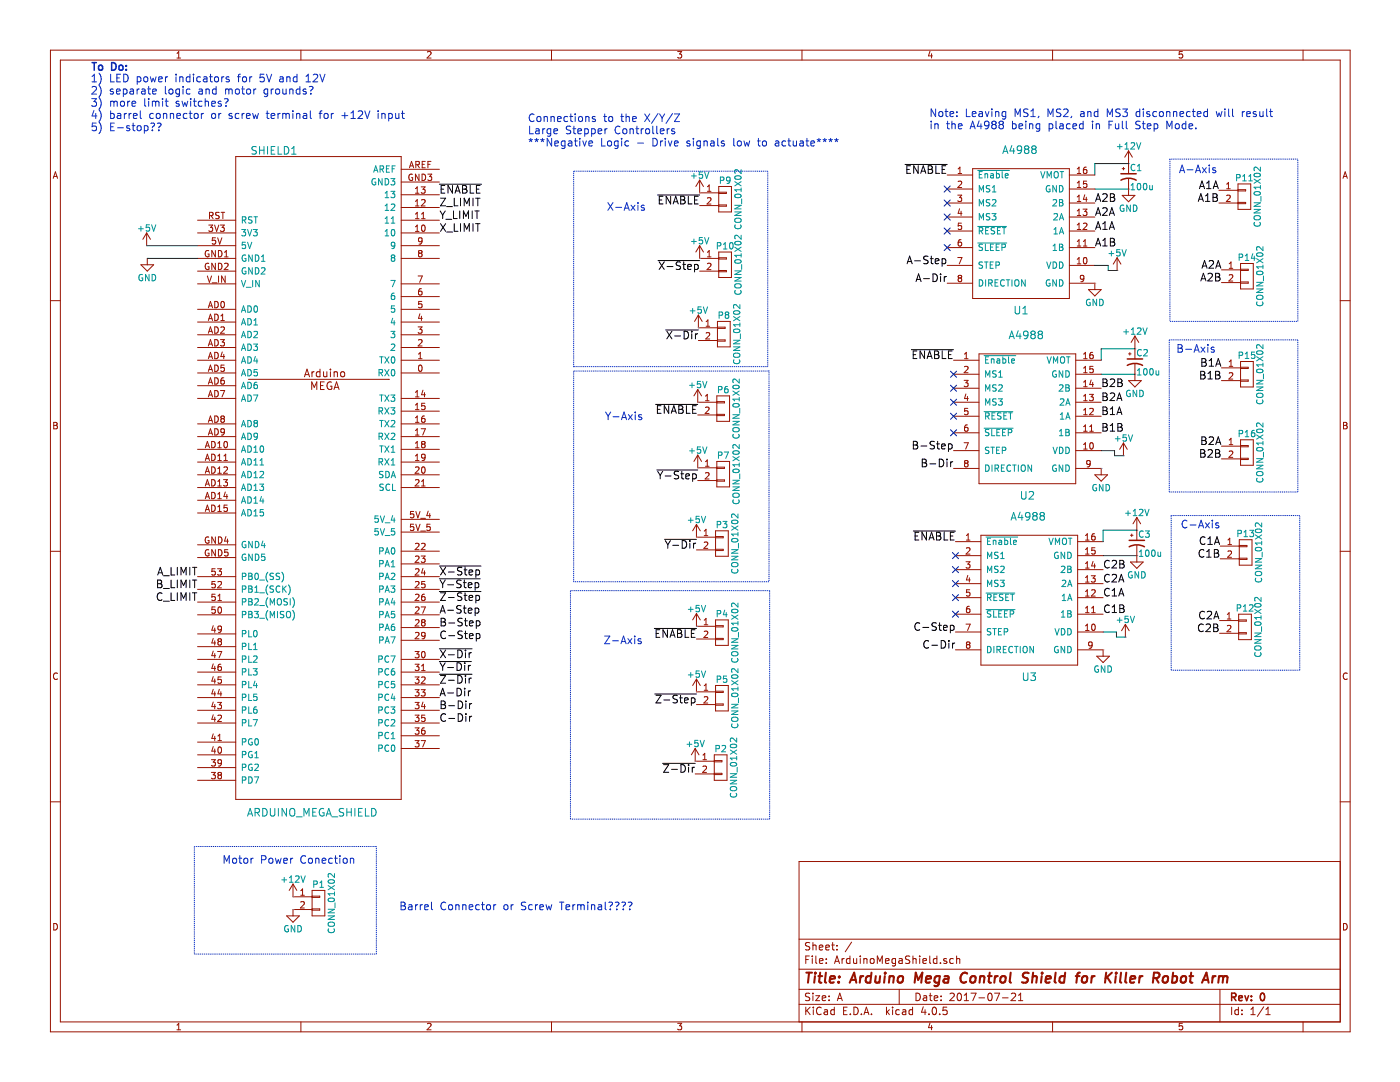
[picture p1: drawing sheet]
EESchema Schematic File Version 2
LIBS:ArduinoMegaShield
LIBS:power
LIBS:device
LIBS:transistors
LIBS:conn
LIBS:linear
LIBS:regul
LIBS:74xx
LIBS:cmos4000
LIBS:adc-dac
LIBS:memory
LIBS:xilinx
LIBS:microcontrollers
LIBS:dsp
LIBS:microchip
LIBS:analog_switches
LIBS:motorola
LIBS:texas
LIBS:intel
LIBS:audio
LIBS:interface
LIBS:digital-audio
LIBS:philips
LIBS:display
LIBS:cypress
LIBS:siliconi
LIBS:opto
LIBS:atmel
LIBS:contrib
LIBS:valves
LIBS:ArduinoMegaShield-cache
EELAYER 25 0
EELAYER END
$Descr A 11000 8500
encoding utf-8
Sheet 1 1
Title "Arduino Mega Control Shield for Killer Robot Arm"
Date "2017-07-21"
Rev "0"
Comp ""
Comment1 ""
Comment2 ""
Comment3 ""
Comment4 ""
$EndDescr
$Comp
L CONN_01X02 P15
U 1 1
P 9795 2940
F 0 "P15" H 9795 3090 50  0000 C CNN
F 1 "CONN_01X02" V 9895 2940 50  0000 C CNN
F 2 "" H 9795 2940 50  0000 C CNN
F 3 "" H 9795 2940 50  0000 C CNN
	1    9795 2940
	1    0    0    -1  
$EndComp
$Comp
L CONN_01X02 P16
U 1 1
P 9795 3555
F 0 "P16" H 9795 3705 50  0000 C CNN
F 1 "CONN_01X02" V 9895 3555 50  0000 C CNN
F 2 "" H 9795 3555 50  0000 C CNN
F 3 "" H 9795 3555 50  0000 C CNN
	1    9795 3555
	1    0    0    -1  
$EndComp
$Comp
L CONN_01X02 P11
U 1 1
P 9775 1545
F 0 "P11" H 9775 1695 50  0000 C CNN
F 1 "CONN_01X02" V 9875 1545 50  0000 C CNN
F 2 "" H 9775 1545 50  0000 C CNN
F 3 "" H 9775 1545 50  0000 C CNN
	1    9775 1545
	1    0    0    -1  
$EndComp
$Comp
L CONN_01X02 P14
U 1 1
P 9795 2170
F 0 "P14" H 9795 2320 50  0000 C CNN
F 1 "CONN_01X02" V 9895 2170 50  0000 C CNN
F 2 "" H 9795 2170 50  0000 C CNN
F 3 "" H 9795 2170 50  0000 C CNN
	1    9795 2170
	1    0    0    -1  
$EndComp
$Comp
L CONN_01X02 P13
U 1 1
P 9785 4340
F 0 "P13" H 9785 4490 50  0000 C CNN
F 1 "CONN_01X02" V 9885 4340 50  0000 C CNN
F 2 "" H 9785 4340 50  0000 C CNN
F 3 "" H 9785 4340 50  0000 C CNN
	1    9785 4340
	1    0    0    -1  
$EndComp
$Comp
L CONN_01X02 P12
U 1 1
P 9780 4925
F 0 "P12" H 9780 5075 50  0000 C CNN
F 1 "CONN_01X02" V 9880 4925 50  0000 C CNN
F 2 "" H 9780 4925 50  0000 C CNN
F 3 "" H 9780 4925 50  0000 C CNN
	1    9780 4925
	1    0    0    -1  
$EndComp
$Comp
L ARDUINO_MEGA_SHIELD SHIELD1
U 1 1
P 2550 3680
F 0 "SHIELD1" H 2150 6180 60  0000 C CNN
F 1 "ARDUINO_MEGA_SHIELD" H 2450 980 60  0000 C CNN
F 2 "" H 2550 3680 60  0001 C CNN
F 3 "" H 2550 3680 60  0001 C CNN
	1    2550 3680
	1    0    0    -1  
$EndComp
Text Notes 4765 1665 0    60   ~ 0
X-Axis
Text Label 5495 2130 2    60   ~ 0
~X-Step
Text Label 5485 2675 2    60   ~ 0
~X-Dir
Text Label 9575 1495 2    60   ~ 0
A1A
Text Label 9575 1595 2    60   ~ 0
A1B
Text Label 9595 2120 2    60   ~ 0
A2A
Text Label 9595 2220 2    60   ~ 0
A2B
Text Label 9595 2890 2    60   ~ 0
B1A
Text Label 9595 2990 2    60   ~ 0
B1B
Text Label 9595 3505 2    60   ~ 0
B2A
Text Label 9595 3605 2    60   ~ 0
B2B
Text Label 9585 4290 2    60   ~ 0
C1A
Text Label 9585 4390 2    60   ~ 0
C1B
Text Label 9580 4875 2    60   ~ 0
C2A
Text Label 9580 4975 2    60   ~ 0
C2B
$Comp
L A4988 U1
U 1 1
P 8030 1805
F 0 "U1" H 8020 1175 60  0000 C CNN
F 1 "A4988" H 8010 2435 60  0000 C CNN
F 2 "" H 8020 1735 60  0001 C CNN
F 3 "" H 8020 1735 60  0001 C CNN
	1    8030 1805
	1    0    0    -1  
$EndComp
$Comp
L A4988 U2
U 1 1
P 8080 3260
F 0 "U2" H 8070 2630 60  0000 C CNN
F 1 "A4988" H 8060 3890 60  0000 C CNN
F 2 "" H 8070 3190 60  0001 C CNN
F 3 "" H 8070 3190 60  0001 C CNN
	1    8080 3260
	1    0    0    -1  
$EndComp
$Comp
L A4988 U3
U 1 1
P 8095 4685
F 0 "U3" H 8085 4055 60  0000 C CNN
F 1 "A4988" H 8075 5315 60  0000 C CNN
F 2 "" H 8085 4615 60  0001 C CNN
F 3 "" H 8085 4615 60  0001 C CNN
	1    8095 4685
	1    0    0    -1  
$EndComp
Text Label 3450 4530 0    60   ~ 0
~X-Step
Text Label 3450 4630 0    60   ~ 0
~Y-Step
Text Label 3450 4730 0    60   ~ 0
~Z-Step
Text Label 3450 5180 0    60   ~ 0
~X-Dir
Text Label 3450 5280 0    60   ~ 0
~Y-Dir
Text Label 3450 5380 0    60   ~ 0
~Z-Dir
Text Label 3450 1530 0    60   ~ 0
~ENABLE
Text Notes 4145 1160 0    60   ~ 0
Connections to the X/Y/Z\nLarge Stepper Controllers\n***Negative Logic - Drive signals low to actuate****
$Comp
L CONN_01X02 P9
U 1 1
P 5695 1565
F 0 "P9" H 5695 1715 50  0000 C CNN
F 1 "CONN_01X02" V 5795 1565 50  0000 C CNN
F 2 "" H 5695 1565 50  0000 C CNN
F 3 "" H 5695 1565 50  0000 C CNN
	1    5695 1565
	1    0    0    -1  
$EndComp
Text Label 5495 1615 2    60   ~ 0
~ENABLE
$Comp
L CONN_01X02 P10
U 1 1
P 5695 2080
F 0 "P10" H 5695 2230 50  0000 C CNN
F 1 "CONN_01X02" V 5795 2080 50  0000 C CNN
F 2 "" H 5695 2080 50  0000 C CNN
F 3 "" H 5695 2080 50  0000 C CNN
	1    5695 2080
	1    0    0    -1  
$EndComp
$Comp
L CONN_01X02 P8
U 1 1
P 5685 2625
F 0 "P8" H 5685 2775 50  0000 C CNN
F 1 "CONN_01X02" V 5785 2625 50  0000 C CNN
F 2 "" H 5685 2625 50  0000 C CNN
F 3 "" H 5685 2625 50  0000 C CNN
	1    5685 2625
	1    0    0    -1  
$EndComp
Text Notes 4750 3310 0    60   ~ 0
Y-Axis
Text Label 5480 3775 2    60   ~ 0
~Y-Step
Text Label 5470 4320 2    60   ~ 0
~Y-Dir
$Comp
L CONN_01X02 P6
U 1 1
P 5680 3210
F 0 "P6" H 5680 3360 50  0000 C CNN
F 1 "CONN_01X02" V 5780 3210 50  0000 C CNN
F 2 "" H 5680 3210 50  0000 C CNN
F 3 "" H 5680 3210 50  0000 C CNN
	1    5680 3210
	1    0    0    -1  
$EndComp
Text Label 5480 3260 2    60   ~ 0
~ENABLE
$Comp
L CONN_01X02 P7
U 1 1
P 5680 3725
F 0 "P7" H 5680 3875 50  0000 C CNN
F 1 "CONN_01X02" V 5780 3725 50  0000 C CNN
F 2 "" H 5680 3725 50  0000 C CNN
F 3 "" H 5680 3725 50  0000 C CNN
	1    5680 3725
	1    0    0    -1  
$EndComp
$Comp
L CONN_01X02 P3
U 1 1
P 5670 4270
F 0 "P3" H 5670 4420 50  0000 C CNN
F 1 "CONN_01X02" V 5770 4270 50  0000 C CNN
F 2 "" H 5670 4270 50  0000 C CNN
F 3 "" H 5670 4270 50  0000 C CNN
	1    5670 4270
	1    0    0    -1  
$EndComp
Text Notes 4740 5070 0    60   ~ 0
Z-Axis
Text Label 5470 5535 2    60   ~ 0
~Z-Step
Text Label 5460 6080 2    60   ~ 0
~Z-Dir
$Comp
L CONN_01X02 P4
U 1 1
P 5670 4970
F 0 "P4" H 5670 5120 50  0000 C CNN
F 1 "CONN_01X02" V 5770 4970 50  0000 C CNN
F 2 "" H 5670 4970 50  0000 C CNN
F 3 "" H 5670 4970 50  0000 C CNN
	1    5670 4970
	1    0    0    -1  
$EndComp
Text Label 5470 5020 2    60   ~ 0
~ENABLE
$Comp
L CONN_01X02 P5
U 1 1
P 5670 5485
F 0 "P5" H 5670 5635 50  0000 C CNN
F 1 "CONN_01X02" V 5770 5485 50  0000 C CNN
F 2 "" H 5670 5485 50  0000 C CNN
F 3 "" H 5670 5485 50  0000 C CNN
	1    5670 5485
	1    0    0    -1  
$EndComp
$Comp
L CONN_01X02 P2
U 1 1
P 5660 6030
F 0 "P2" H 5660 6180 50  0000 C CNN
F 1 "CONN_01X02" V 5760 6030 50  0000 C CNN
F 2 "" H 5660 6030 50  0000 C CNN
F 3 "" H 5660 6030 50  0000 C CNN
	1    5660 6030
	1    0    0    -1  
$EndComp
Wire Notes Line
	4480 4640 6045 4640
Wire Notes Line
	6045 4640 6045 6435
Wire Notes Line
	6045 6435 4480 6435
Wire Notes Line
	4480 6435 4480 4640
Wire Notes Line
	6040 2920 6040 4570
Wire Notes Line
	6040 4570 4505 4570
Wire Notes Line
	4505 4570 4505 2915
Wire Notes Line
	4505 2880 6030 2880
Wire Notes Line
	6030 2880 6030 1345
Wire Notes Line
	6030 1345 4505 1345
Wire Notes Line
	4505 1345 4505 2885
Wire Notes Line
	4505 2915 6040 2915
Wire Notes Line
	6040 2915 6040 2910
Wire Notes Line
	9190 1250 9190 2525
Wire Notes Line
	9190 2525 10195 2525
Wire Notes Line
	10195 2525 10195 1250
Wire Notes Line
	10195 1250 9185 1250
Wire Notes Line
	9185 3865 10195 3865
Wire Notes Line
	10195 3865 10195 2670
Wire Notes Line
	10195 2670 9185 2670
Wire Notes Line
	9200 4055 9200 5265
Wire Notes Line
	9200 5265 10210 5265
Wire Notes Line
	10210 5265 10210 4050
Wire Notes Line
	10210 4050 9195 4050
Text Notes 9275 4160 0    60   ~ 0
C-Axis
Text Notes 9240 2780 0    60   ~ 0
B-Axis
Text Notes 9260 1370 0    60   ~ 0
A-Axis
Text Label 8600 1815 0    60   ~ 0
A1A
Text Label 8600 1945 0    60   ~ 0
A1B
Text Label 8600 1705 0    60   ~ 0
A2A
Text Label 8600 1595 0    60   ~ 0
A2B
Text Label 8650 3270 0    60   ~ 0
B1A
Text Label 8650 3400 0    60   ~ 0
B1B
Text Label 8650 3160 0    60   ~ 0
B2A
Text Label 8650 3050 0    60   ~ 0
B2B
Text Label 8665 4695 0    60   ~ 0
C1A
Text Label 8665 4825 0    60   ~ 0
C1B
Text Label 8665 4585 0    60   ~ 0
C2A
Text Label 8665 4475 0    60   ~ 0
C2B
$Comp
L +5V #PWR1
U 1 1
P 1150 1930
F 0 "#PWR1" H 1150 1780 50  0001 C CNN
F 1 "+5V" H 1150 2070 50  0000 C CNN
F 2 "" H 1150 1930 50  0000 C CNN
F 3 "" H 1150 1930 50  0000 C CNN
	1    1150 1930
	1    0    0    -1  
$EndComp
Wire Wire Line
	1550 1930 1150 1930
$Comp
L +5V #PWR12
U 1 1
P 5495 1515
F 0 "#PWR12" H 5495 1365 50  0001 C CNN
F 1 "+5V" H 5495 1655 50  0000 C CNN
F 2 "" H 5495 1515 50  0000 C CNN
F 3 "" H 5495 1515 50  0000 C CNN
F 4 "Value" H 5495 1515 60  0001 C CNN "Fieldname"
	1    5495 1515
	1    0    0    -1  
$EndComp
$Comp
L +5V #PWR13
U 1 1
P 5495 2030
F 0 "#PWR13" H 5495 1880 50  0001 C CNN
F 1 "+5V" H 5495 2170 50  0000 C CNN
F 2 "" H 5495 2030 50  0000 C CNN
F 3 "" H 5495 2030 50  0000 C CNN
	1    5495 2030
	1    0    0    -1  
$EndComp
$Comp
L +5V #PWR11
U 1 1
P 5485 2575
F 0 "#PWR11" H 5485 2425 50  0001 C CNN
F 1 "+5V" H 5485 2715 50  0000 C CNN
F 2 "" H 5485 2575 50  0000 C CNN
F 3 "" H 5485 2575 50  0000 C CNN
	1    5485 2575
	1    0    0    -1  
$EndComp
$Comp
L +5V #PWR9
U 1 1
P 5480 3160
F 0 "#PWR9" H 5480 3010 50  0001 C CNN
F 1 "+5V" H 5480 3300 50  0000 C CNN
F 2 "" H 5480 3160 50  0000 C CNN
F 3 "" H 5480 3160 50  0000 C CNN
	1    5480 3160
	1    0    0    -1  
$EndComp
$Comp
L +5V #PWR10
U 1 1
P 5480 3675
F 0 "#PWR10" H 5480 3525 50  0001 C CNN
F 1 "+5V" H 5480 3815 50  0000 C CNN
F 2 "" H 5480 3675 50  0000 C CNN
F 3 "" H 5480 3675 50  0000 C CNN
	1    5480 3675
	1    0    0    -1  
$EndComp
$Comp
L +5V #PWR6
U 1 1
P 5470 4220
F 0 "#PWR6" H 5470 4070 50  0001 C CNN
F 1 "+5V" H 5470 4360 50  0000 C CNN
F 2 "" H 5470 4220 50  0000 C CNN
F 3 "" H 5470 4220 50  0000 C CNN
	1    5470 4220
	1    0    0    -1  
$EndComp
$Comp
L +5V #PWR7
U 1 1
P 5470 4920
F 0 "#PWR7" H 5470 4770 50  0001 C CNN
F 1 "+5V" H 5470 5060 50  0000 C CNN
F 2 "" H 5470 4920 50  0000 C CNN
F 3 "" H 5470 4920 50  0000 C CNN
	1    5470 4920
	1    0    0    -1  
$EndComp
$Comp
L +5V #PWR8
U 1 1
P 5470 5435
F 0 "#PWR8" H 5470 5285 50  0001 C CNN
F 1 "+5V" H 5470 5575 50  0000 C CNN
F 2 "" H 5470 5435 50  0000 C CNN
F 3 "" H 5470 5435 50  0000 C CNN
	1    5470 5435
	1    0    0    -1  
$EndComp
$Comp
L +5V #PWR5
U 1 1
P 5460 5980
F 0 "#PWR5" H 5460 5830 50  0001 C CNN
F 1 "+5V" H 5460 6120 50  0000 C CNN
F 2 "" H 5460 5980 50  0000 C CNN
F 3 "" H 5460 5980 50  0000 C CNN
	1    5460 5980
	1    0    0    -1  
$EndComp
$Comp
L GND #PWR14
U 1 1
P 8600 2225
F 0 "#PWR14" H 8600 1975 50  0001 C CNN
F 1 "GND" H 8600 2075 50  0000 C CNN
F 2 "" H 8600 2225 50  0000 C CNN
F 3 "" H 8600 2225 50  0000 C CNN
	1    8600 2225
	1    0    0    -1  
$EndComp
$Comp
L GND #PWR15
U 1 1
P 8650 3680
F 0 "#PWR15" H 8650 3430 50  0001 C CNN
F 1 "GND" H 8650 3530 50  0000 C CNN
F 2 "" H 8650 3680 50  0000 C CNN
F 3 "" H 8650 3680 50  0000 C CNN
	1    8650 3680
	1    0    0    -1  
$EndComp
$Comp
L GND #PWR16
U 1 1
P 8665 5105
F 0 "#PWR16" H 8665 4855 50  0001 C CNN
F 1 "GND" H 8665 4955 50  0000 C CNN
F 2 "" H 8665 5105 50  0000 C CNN
F 3 "" H 8665 5105 50  0000 C CNN
	1    8665 5105
	1    0    0    -1  
$EndComp
$Comp
L GND #PWR21
U 1 1
P 8865 1485
F 0 "#PWR21" H 8865 1235 50  0001 C CNN
F 1 "GND" H 8865 1335 50  0000 C CNN
F 2 "" H 8865 1485 50  0000 C CNN
F 3 "" H 8865 1485 50  0000 C CNN
	1    8865 1485
	1    0    0    -1  
$EndComp
Wire Wire Line
	8600 1485 8865 1485
$Comp
L +12V #PWR20
U 1 1
P 8865 1285
F 0 "#PWR20" H 8865 1135 50  0001 C CNN
F 1 "+12V" H 8865 1425 50  0000 C CNN
F 2 "" H 8865 1285 50  0000 C CNN
F 3 "" H 8865 1285 50  0000 C CNN
	1    8865 1285
	1    0    0    -1  
$EndComp
Text Label 7440 1375 2    60   ~ 0
~ENABLE
Text Label 7490 2830 2    60   ~ 0
~ENABLE
Text Label 7505 4255 2    60   ~ 0
~ENABLE
$Comp
L +5V #PWR17
U 1 1
P 8775 2125
F 0 "#PWR17" H 8775 1975 50  0001 C CNN
F 1 "+5V" H 8775 2265 50  0000 C CNN
F 2 "" H 8775 2125 50  0000 C CNN
F 3 "" H 8775 2125 50  0000 C CNN
F 4 "Value" H 8775 2125 60  0001 C CNN "Fieldname"
	1    8775 2125
	1    0    0    -1  
$EndComp
Wire Wire Line
	8600 2085 8705 2085
Wire Wire Line
	8705 2085 8705 2125
Wire Wire Line
	8705 2125 8775 2125
$Comp
L +5V #PWR18
U 1 1
P 8825 3580
F 0 "#PWR18" H 8825 3430 50  0001 C CNN
F 1 "+5V" H 8825 3720 50  0000 C CNN
F 2 "" H 8825 3580 50  0000 C CNN
F 3 "" H 8825 3580 50  0000 C CNN
F 4 "Value" H 8825 3580 60  0001 C CNN "Fieldname"
	1    8825 3580
	1    0    0    -1  
$EndComp
Wire Wire Line
	8650 3540 8755 3540
Wire Wire Line
	8755 3540 8755 3580
Wire Wire Line
	8755 3580 8825 3580
$Comp
L +5V #PWR19
U 1 1
P 8840 5005
F 0 "#PWR19" H 8840 4855 50  0001 C CNN
F 1 "+5V" H 8840 5145 50  0000 C CNN
F 2 "" H 8840 5005 50  0000 C CNN
F 3 "" H 8840 5005 50  0000 C CNN
F 4 "Value" H 8840 5005 60  0001 C CNN "Fieldname"
	1    8840 5005
	1    0    0    -1  
$EndComp
Wire Wire Line
	8665 4965 8770 4965
Wire Wire Line
	8770 4965 8770 5005
Wire Wire Line
	8770 5005 8840 5005
$Comp
L GND #PWR2
U 1 1
P 1155 2030
F 0 "#PWR2" H 1155 1780 50  0001 C CNN
F 1 "GND" H 1155 1880 50  0000 C CNN
F 2 "" H 1155 2030 50  0000 C CNN
F 3 "" H 1155 2030 50  0000 C CNN
	1    1155 2030
	1    0    0    -1  
$EndComp
Wire Wire Line
	1550 2030 1155 2030
$Comp
L CP1_Small C1
U 1 1
P 8865 1385
F 0 "C1" H 8875 1455 50  0000 L CNN
F 1 "100u" H 8875 1305 50  0000 L CNN
F 2 "" H 8865 1385 50  0000 C CNN
F 3 "" H 8865 1385 50  0000 C CNN
F 4 "Value" H 8865 1385 60  0001 C CNN "Fieldname"
	1    8865 1385
	1    0    0    -1  
$EndComp
Wire Wire Line
	8600 1375 8600 1285
Wire Wire Line
	8600 1285 8865 1285
$Comp
L GND #PWR23
U 1 1
P 8915 2940
F 0 "#PWR23" H 8915 2690 50  0001 C CNN
F 1 "GND" H 8915 2790 50  0000 C CNN
F 2 "" H 8915 2940 50  0000 C CNN
F 3 "" H 8915 2940 50  0000 C CNN
	1    8915 2940
	1    0    0    -1  
$EndComp
Wire Wire Line
	8650 2940 8915 2940
$Comp
L +12V #PWR22
U 1 1
P 8915 2740
F 0 "#PWR22" H 8915 2590 50  0001 C CNN
F 1 "+12V" H 8915 2880 50  0000 C CNN
F 2 "" H 8915 2740 50  0000 C CNN
F 3 "" H 8915 2740 50  0000 C CNN
	1    8915 2740
	1    0    0    -1  
$EndComp
$Comp
L CP1_Small C2
U 1 1
P 8915 2840
F 0 "C2" H 8925 2910 50  0000 L CNN
F 1 "100u" H 8925 2760 50  0000 L CNN
F 2 "" H 8915 2840 50  0000 C CNN
F 3 "" H 8915 2840 50  0000 C CNN
F 4 "Value" H 8915 2840 60  0001 C CNN "Fieldname"
	1    8915 2840
	1    0    0    -1  
$EndComp
Wire Wire Line
	8650 2740 8915 2740
Wire Wire Line
	8650 2740 8650 2830
Wire Notes Line
	9185 2670 9185 3865
$Comp
L GND #PWR25
U 1 1
P 8930 4365
F 0 "#PWR25" H 8930 4115 50  0001 C CNN
F 1 "GND" H 8930 4215 50  0000 C CNN
F 2 "" H 8930 4365 50  0000 C CNN
F 3 "" H 8930 4365 50  0000 C CNN
	1    8930 4365
	1    0    0    -1  
$EndComp
Wire Wire Line
	8665 4365 8930 4365
$Comp
L +12V #PWR24
U 1 1
P 8930 4165
F 0 "#PWR24" H 8930 4015 50  0001 C CNN
F 1 "+12V" H 8930 4305 50  0000 C CNN
F 2 "" H 8930 4165 50  0000 C CNN
F 3 "" H 8930 4165 50  0000 C CNN
	1    8930 4165
	1    0    0    -1  
$EndComp
$Comp
L CP1_Small C3
U 1 1
P 8930 4265
F 0 "C3" H 8940 4335 50  0000 L CNN
F 1 "100u" H 8940 4185 50  0000 L CNN
F 2 "" H 8930 4265 50  0000 C CNN
F 3 "" H 8930 4265 50  0000 C CNN
F 4 "Value" H 8930 4265 60  0001 C CNN "Fieldname"
	1    8930 4265
	1    0    0    -1  
$EndComp
Wire Wire Line
	8665 4165 8930 4165
Wire Wire Line
	8665 4165 8665 4255
Text Label 3450 5480 0    60   ~ 0
A-Dir
Text Label 3450 5580 0    60   ~ 0
B-Dir
Text Label 3450 5680 0    60   ~ 0
C-Dir
Text Label 7440 2225 2    60   ~ 0
A-Dir
Text Label 7490 3680 2    60   ~ 0
B-Dir
Text Label 7505 5105 2    60   ~ 0
C-Dir
Text Label 3450 4830 0    60   ~ 0
A-Step
Text Label 3450 4930 0    60   ~ 0
B-Step
Text Label 3450 5030 0    60   ~ 0
C-Step
Text Label 7440 2085 2    60   ~ 0
A-Step
Text Label 7490 3540 2    60   ~ 0
B-Step
Text Label 7505 4965 2    60   ~ 0
C-Step
NoConn ~ 7505 4825
NoConn ~ 7505 4695
NoConn ~ 7505 4585
NoConn ~ 7505 4475
NoConn ~ 7505 4365
NoConn ~ 7490 2940
NoConn ~ 7490 3050
NoConn ~ 7490 3160
NoConn ~ 7490 3270
NoConn ~ 7490 3400
NoConn ~ 7440 1485
NoConn ~ 7440 1595
NoConn ~ 7440 1705
NoConn ~ 7440 1815
NoConn ~ 7440 1945
$Comp
L CONN_01X02 P1
U 1 1
P 2500 7095
F 0 "P1" H 2500 7245 50  0000 C CNN
F 1 "CONN_01X02" V 2600 7095 50  0000 C CNN
F 2 "" H 2500 7095 50  0000 C CNN
F 3 "" H 2500 7095 50  0000 C CNN
	1    2500 7095
	1    0    0    -1  
$EndComp
$Comp
L GND #PWR4
U 1 1
P 2300 7145
F 0 "#PWR4" H 2300 6895 50  0001 C CNN
F 1 "GND" H 2300 6995 50  0000 C CNN
F 2 "" H 2300 7145 50  0000 C CNN
F 3 "" H 2300 7145 50  0000 C CNN
	1    2300 7145
	1    0    0    -1  
$EndComp
$Comp
L +12V #PWR3
U 1 1
P 2300 7045
F 0 "#PWR3" H 2300 6895 50  0001 C CNN
F 1 "+12V" H 2300 7185 50  0000 C CNN
F 2 "" H 2300 7045 50  0000 C CNN
F 3 "" H 2300 7045 50  0000 C CNN
	1    2300 7045
	1    0    0    -1  
$EndComp
Text Notes 715  565  0    60   ~ 12
To Do:
Text Notes 710  1040 0    60   ~ 0
1) LED power indicators for 5V and 12V\n2) separate logic and motor grounds?\n3) more limit switches?\n4) barrel connector or screw terminal for +12V input\n5) E-stop??
Text Notes 1745 6795 0    60   ~ 0
Motor Power Conection
Wire Notes Line
	1525 6650 1525 7495
Wire Notes Line
	1525 7495 2955 7495
Wire Notes Line
	2955 7495 2955 6650
Wire Notes Line
	2955 6650 1525 6650
Text Label 3450 1830 0    60   ~ 0
X_LIMIT
Text Label 3450 1730 0    60   ~ 0
Y_LIMIT
Text Label 3450 1630 0    60   ~ 0
Z_LIMIT
Text Label 1550 4530 2    60   ~ 0
A_LIMIT
Text Label 1550 4630 2    60   ~ 0
B_LIMIT
Text Label 1550 4730 2    60   ~ 0
C_LIMIT
Text Notes 7300 1025 0    60   ~ 0
Note: Leaving MS1, MS2, and MS3 disconnected will result\nin the A4988 being placed in Full Step Mode.
Text Notes 3135 7160 0    60   ~ 0
Barrel Connector or Screw Terminal????
$EndSCHEMATC
